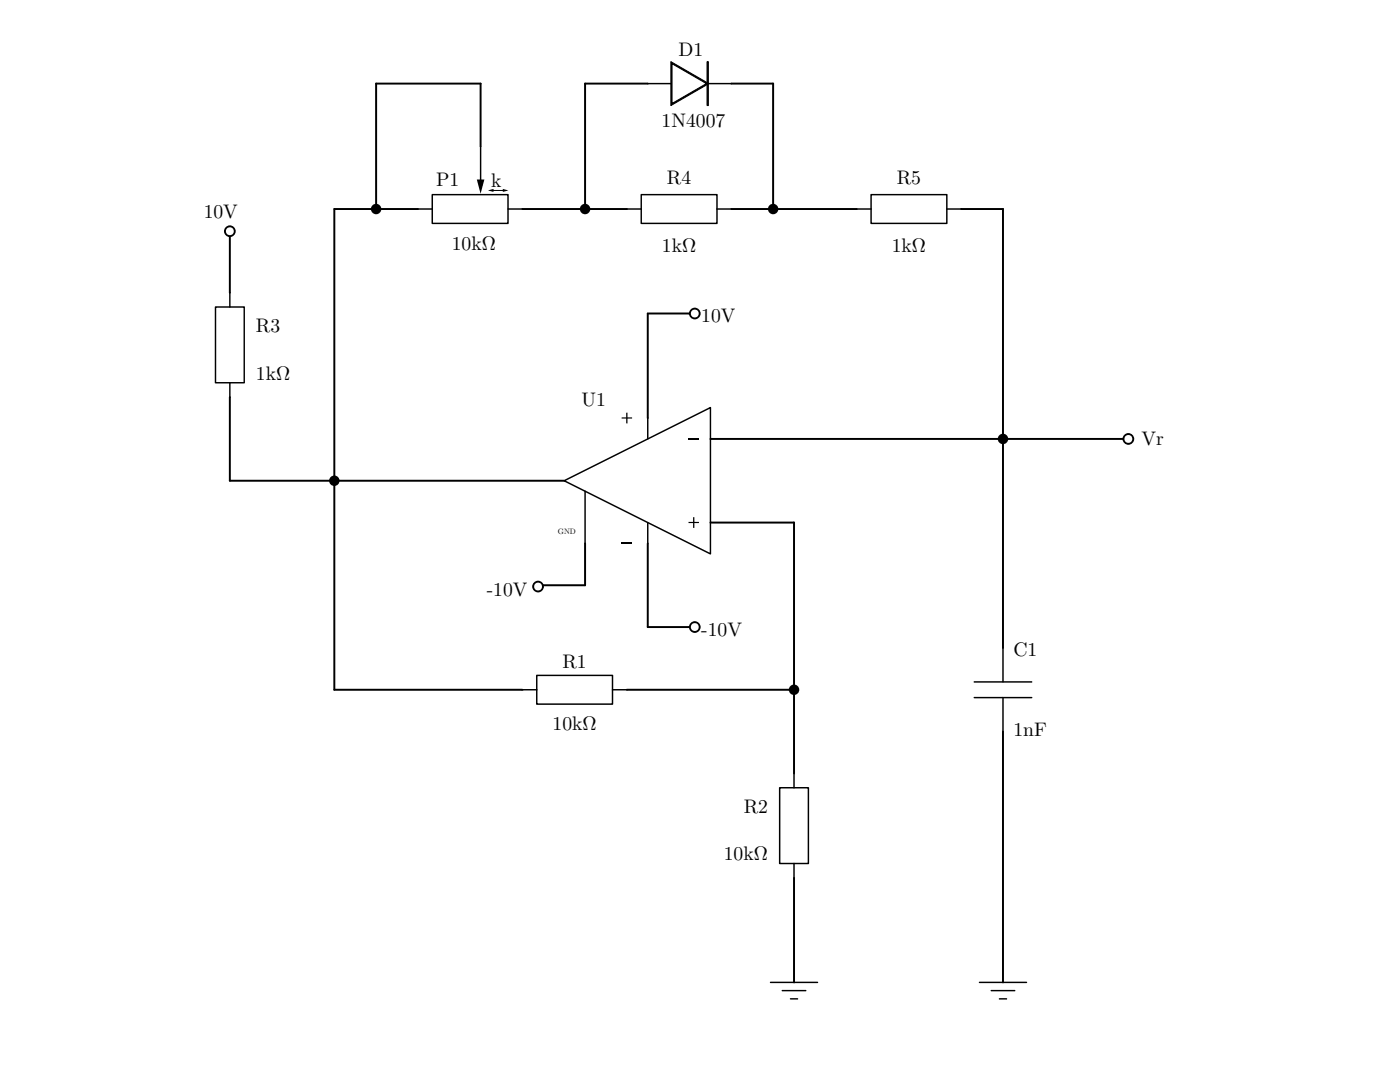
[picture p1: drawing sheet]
<svg xmlns="http://www.w3.org/2000/svg" width="378mm" height="288mm" viewBox="0 0 378 288" stroke-linecap="round" stroke-linejoin="round" font-family="sans-serif">
<g fill="none" stroke="#000" stroke-width=".53">
<path d="M129.8 39.5v-16.9h-28.2v33.8M175 22.6h-17v33.8M197.6 22.6h11.2v33.8M112.9 56.4h-22.6v129.9h50.8M141.1 56.4h28.2M197.6 56.4h33.8M259.6 56.4h11.3v118.6M62.1 62.1v16.9M186.3 84.7h-11.3v28.2M62.1 107.2v22.6h90.3M191.9 118.5h112.9M158 146.8v11.2h-11.2"/>
<path d="M175 146.8v22.5h11.3M191.9 141.1h22.6v67.7M169.3 186.3h45.2M270.9 197.6v67.7M214.5 237.1v28.2"/>
</g>
<g fill="#000">
<circle cx="101.6" cy="56.4" r="1.41"/>
<circle cx="158" cy="56.4" r="1.41"/>
<circle cx="208.8" cy="56.4" r="1.41"/>
<circle cx="270.9" cy="118.5" r="1.41"/>
<circle cx="90.3" cy="129.8" r="1.41"/>
<circle cx="214.5" cy="186.3" r="1.41"/>
</g>
<path d="M208.1 265.3h12.7M211.3 267.5h6.4M213.5 269.7h1.9M264.6 265.3h12.7M267.8 267.5h6.3M270 269.7h1.9" fill="none" stroke="#000" stroke-width=".4"/>
<circle cx="304.8" cy="118.5" r="1.27" fill="#fff"/>
<g fill="#000">
<path d="M169.2 111.4h.3v1.3h1.2v.3h-1.2v1.3h-.3v-1.3h-1.3v-.3h1.3z" fill-rule="evenodd"/>
<path d="M303.7 118.5a1.1 1.1 0 0 1 2.2 0 1.1 1.1 0 0 1-2.2 0zM303.2 118.5a1.6 1.6 0 0 0 3.2 0 1.6 1.6 0 0 0-3.2 0z" fill-rule="evenodd"/>
<path d="M187.2 139.7h.4v1.2h1.2v.4h-1.2v1.3h-.4v-1.3h-1.2v-.4h1.2z" fill-rule="evenodd"/>
</g>
<g fill="none" stroke="#000" stroke-width=".4">
<path d="M169.3 56.4h3.9M173.2 52.6h20.5v7.7h-20.5zM193.7 56.4h3.9M231.4 56.4h3.9M235.3 52.6h20.5v7.7h-20.5zM255.8 56.4h3.8M62.1 79v3.9M58.2 82.9h7.8v20.5h-7.8zM62.1 103.4v3.8M175 112.9v5.6M152.4 129.8l39.5-19.7v39.5zM158 132.6v14.2"/>
<path d="M175 141.1v5.7M141.1 186.3h3.9M145 182.4h20.5v7.7h-20.5zM165.5 186.3h3.8M210.6 212.7h7.8v20.5h-7.8zM214.5 208.8v3.9M214.5 233.2v3.9"/>
</g>
<path d="M186 118.5h2.8M167.9 146.8h2.8" fill="none" stroke="#000" stroke-width=".35"/>
<circle cx="187.7" cy="84.7" r="1.27" fill="#fff"/>
<path d="M186.6 84.7a1.07 1.07 0 0 1 2.1 0 1.07 1.07 0 0 1-2.1 0zM186.1 84.7a1.6 1.6 0 0 0 3.2 0 1.6 1.6 0 0 0-3.2 0z" fill-rule="evenodd" fill="#000"/>
<circle cx="187.7" cy="169.3" r="1.27" fill="#fff"/>
<path d="M186.6 169.3a1.07 1.07 0 0 1 2.1 0 1.07 1.07 0 0 1-2.1 0zM186.1 169.3a1.6 1.6 0 0 0 3.2 0 1.6 1.6 0 0 0-3.2 0z" fill-rule="evenodd" fill="#000"/>
<circle cx="145.3" cy="158.4" r="1.27" fill="#fff"/>
<path d="M144.3 158.4a1.07 1.07 0 0 1 2.1 0 1.07 1.07 0 0 1-2.1 0zM143.8 158.4a1.58 1.58 0 0 0 3.1 0 1.58 1.58 0 0 0-3.1 0z" fill-rule="evenodd" fill="#000"/>
<circle cx="62.1" cy="62.4" r="1.27" fill="#fff"/>
<path d="M61 62.4a1.1 1.1 0 0 1 2.2 0 1.1 1.1 0 0 1-2.2 0zM60.5 62.4a1.6 1.6 0 0 0 3.2 0 1.6 1.6 0 0 0-3.2 0z" fill-rule="evenodd" fill="#000"/>
<path d="M129.8 39.5v9.7M175 22.6h6.4M191.2 22.6h6.4M112.9 56.4h3.9M116.8 52.6h20.4v7.7h-20.4zM137.2 56.4h3.9M270.9 175v9.1M263.2 184.1h15.5M263.2 188.4h15.5M270.9 188.4v9.2" fill="none" stroke="#000" stroke-width=".4"/>
<g fill="#000" stroke="#000" stroke-width=".27">
<path d="M191 16.7h.3v11.8h-.3z" fill-rule="evenodd"/>
<path d="M181.2 16.7l10.3 5.9-10.3 5.9zM181.5 17.2v10.7l9.3-5.3z" fill-rule="evenodd"/>
</g>
<path d="M128.8 48.5h2l-1 3.8zM131.8 51.4l1.5-.4v.8zM135.8 51l1.5 .4-1.5 .4z" fill="#000"/>
<path d="M132.3 51.4h3.8" fill="none" stroke="#000" stroke-width=".27"/>
<g font-size="5.3">
<text x="183.3" y="15.2">D1</text>
<text x="178.7" y="34.2">1N4007</text>
<text x="117.8" y="50.1">P1</text>
<text x="132.6" y="50.4">k</text>
<text x="180.2" y="49.7">R4</text>
<text x="242.3" y="49.7">R5</text>
<text x="55" y="58.9">10V</text>
<text x="122.1" y="67.4">10kΩ</text>
<text x="178.8" y="68.1">1kΩ</text>
<text x="240.9" y="68.1">1kΩ</text>
<text x="69.1" y="89.8">R3</text>
<text x="189.4" y="87">10V</text>
<text x="69.1" y="102.5">1kΩ</text>
<text x="157.1" y="109.5">U1</text>
<text x="308.3" y="120.3">Vr</text>
<text x="131.5" y="160.9">-10V</text>
<text x="189.4" y="171.6">-10V</text>
<text x="273.8" y="177.3">C1</text>
<text x="152" y="180.3">R1</text>
<text x="149.3" y="197.2">10kΩ</text>
<text x="273.8" y="198.8">1nF</text>
<text x="200.9" y="219.4">R2</text>
<text x="195.5" y="232.1">10kΩ</text>
</g>
<text font-size="2.1" x="150.7" y="144.1">GND</text>
</svg>
